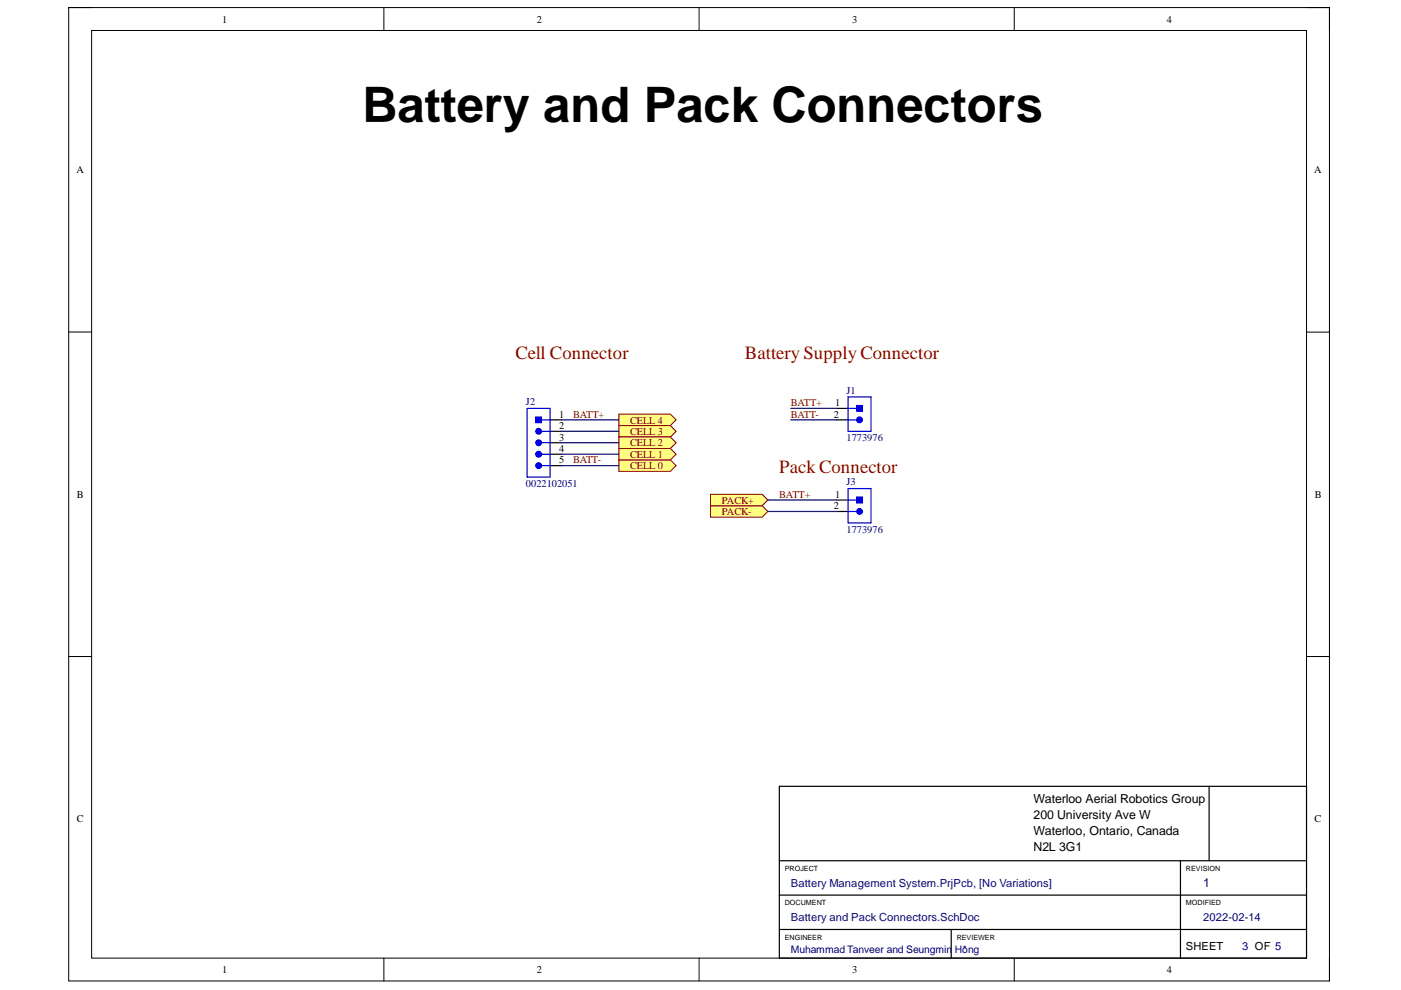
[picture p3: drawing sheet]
<svg xmlns="http://www.w3.org/2000/svg" width="297mm" height="210mm" viewBox="0 0 297 210" stroke-linecap="round" stroke-linejoin="round" font-family="sans-serif">
<path d="M14.6 1.6h267.3v206.4h-267.3z" fill="none" stroke="#000" stroke-width=".21"/>
<path d="M19.4 6.5h257.6v196.6h-257.6z" fill-rule="evenodd" fill="#fff"/>
<g fill="none" stroke="#000" stroke-width=".21">
<path d="M14.6 1.6h4.8M19.4 6.5h257.6v196.6h-257.6zM81.4 1.6v4.9M148.2 1.6v4.9M215 1.6v4.9M277 1.6h4.9v4.9M14.6 70.4h4.8M277 70.4h4.9M14.6 139.2h4.8M277 139.2h4.9M81.4 203.1v4.9M148.2 203.1v4.9"/>
<path d="M215 203.1v4.9M281.9 203.1v4.9"/>
</g>
<path d="M177.4 86.6h2.4M177.4 89h2.4M165.2 166.7h111.8v36.4h-111.8zM256.4 166.7v15.8M165.2 189.8h111.8M165.2 182.5h111.8M165.2 197.1h111.8M201.7 197.1v6M250.3 182.5v20.6" fill="none" stroke="#000" stroke-width=".25"/>
<path d="M179.8 89h1.7" fill="none" stroke="#00f" stroke-width=".25"/>
<circle cx="182.2" cy="89" r=".61" fill="#00f"/>
<g fill="none" stroke="#00f" stroke-width=".25">
<path d="M179.8 86.6h1.7"/>
<circle cx="182.2" cy="89" r=".61"/>
</g>
<path d="M181.6 86h1.3v1.2h-1.3z" fill-rule="evenodd" fill="#00f"/>
<path d="M114.9 91.4h1.7M179.8 84.2h4.9v7.2h-4.9zM181.6 86h1.3v1.2h-1.3z" fill="none" stroke="#00f" stroke-width=".25"/>
<path d="M116.6 89h2.5M116.6 91.4h2.5" fill="none" stroke="#000" stroke-width=".25"/>
<circle cx="114.2" cy="91.4" r=".61" fill="#00f"/>
<g fill="none" stroke="#00f" stroke-width=".25">
<path d="M114.9 89h1.7"/>
<circle cx="114.2" cy="91.4" r=".61"/>
</g>
<path d="M113.6 88.4h1.2v1.2h-1.2z" fill-rule="evenodd" fill="#00f"/>
<path d="M111.8 86.6h4.8v14.6h-4.8zM113.6 88.4h1.2v1.2h-1.2zM114.9 93.9h1.7" fill="none" stroke="#00f" stroke-width=".25"/>
<path d="M116.6 93.9h2.5" fill="none" stroke="#000" stroke-width=".25"/>
<circle cx="114.2" cy="93.9" r=".61" fill="#00f"/>
<g fill="none" stroke="#00f" stroke-width=".25">
<path d="M114.9 96.3h1.7"/>
<circle cx="114.2" cy="93.9" r=".61"/>
</g>
<path d="M116.6 96.3h2.5" fill="none" stroke="#000" stroke-width=".25"/>
<circle cx="114.2" cy="96.3" r=".61" fill="#00f"/>
<circle cx="114.2" cy="96.3" r=".61" fill="none" stroke="#00f" stroke-width=".25"/>
<path d="M116.6 98.7h2.5" fill="none" stroke="#000" stroke-width=".25"/>
<circle cx="114.2" cy="98.7" r=".61" fill="#00f"/>
<g fill="none" stroke="#00f" stroke-width=".25">
<path d="M114.9 98.7h1.7M179.8 108.4h1.7"/>
<circle cx="114.2" cy="98.7" r=".61"/>
</g>
<path d="M177.4 106h2.4M177.4 108.4h2.4" fill="none" stroke="#000" stroke-width=".25"/>
<circle cx="182.2" cy="108.4" r=".61" fill="#00f"/>
<g fill="none" stroke="#00f" stroke-width=".25">
<path d="M179.8 106h1.7"/>
<circle cx="182.2" cy="108.4" r=".61"/>
</g>
<path d="M181.6 105.4h1.3v1.2h-1.3z" fill-rule="evenodd" fill="#00f"/>
<path d="M179.8 103.6h4.9v7.3h-4.9zM181.6 105.4h1.3v1.2h-1.3z" fill="none" stroke="#00f" stroke-width=".25"/>
<path d="M131.2 87.8h10.9l1.3 1.2-1.3 1.2h-10.9z" fill-rule="evenodd" fill="#ffff80"/>
<path d="M131.2 87.8h10.9l1.3 1.2-1.3 1.2h-10.9z" fill="none" stroke="#800000" stroke-width=".21"/>
<path d="M131.2 90.2h10.9l1.3 1.2-1.3 1.3h-10.9z" fill-rule="evenodd" fill="#ffff80"/>
<path d="M131.2 90.2h10.9l1.3 1.2-1.3 1.3h-10.9z" fill="none" stroke="#800000" stroke-width=".21"/>
<path d="M131.2 92.7h10.9l1.3 1.2-1.3 1.2h-10.9z" fill-rule="evenodd" fill="#ffff80"/>
<path d="M131.2 92.7h10.9l1.3 1.2-1.3 1.2h-10.9z" fill="none" stroke="#800000" stroke-width=".21"/>
<path d="M131.2 97.5h10.9l1.3 1.2-1.3 1.2h-10.9z" fill-rule="evenodd" fill="#ffff80"/>
<path d="M131.2 97.5h10.9l1.3 1.2-1.3 1.2h-10.9z" fill="none" stroke="#800000" stroke-width=".21"/>
<path d="M131.2 95.1h10.9l1.3 1.2-1.3 1.2h-10.9z" fill-rule="evenodd" fill="#ffff80"/>
<path d="M131.2 95.1h10.9l1.3 1.2-1.3 1.2h-10.9z" fill="none" stroke="#800000" stroke-width=".21"/>
<path d="M150.6 107.2h11l1.2 1.2-1.2 1.3h-11z" fill-rule="evenodd" fill="#ffff80"/>
<path d="M150.6 107.2h11l1.2 1.2-1.2 1.3h-11z" fill="none" stroke="#800000" stroke-width=".21"/>
<path d="M150.6 104.8h11l1.2 1.2-1.2 1.2h-11z" fill-rule="evenodd" fill="#ffff80"/>
<path d="M150.6 104.8h11l1.2 1.2-1.2 1.2h-11z" fill="none" stroke="#800000" stroke-width=".21"/>
<path d="M119.1 89h12.1M119.1 91.4h12.1M119.1 93.9h12.1M119.1 96.3h12.1M119.1 98.7h12.1M167.7 89h9.7M167.7 86.6h9.7M162.8 108.4h14.6M162.8 106h14.6" fill="none" stroke="#000080" stroke-width=".25"/>
<text font-size="10.4" x="76.9" y="25.8">Battery and Pack Connectors</text>
<g font-size="4" fill="#980000">
<text x="109.3" y="76">Cell Connector</text>
<text x="157.9" y="76">Battery Supply Connector</text>
<text x="165.2" y="100.3">PackConnector</text>
</g>
<g font-size="2.6">
<text x="219.2" y="170.3">Waterloo Aerial Robotics Group</text>
<text x="219.2" y="173.7">200 University Ave W</text>
<text x="219.2" y="177.1">Waterloo, Ontario, Canada</text>
<text x="219.2" y="180.4">N2L 3G1</text>
</g>
<text font-size="2.6" fill="#000080" x="255.1" y="188.1">1</text>
<g font-size="2.4" fill="#11037f">
<text x="167.7" y="188.1">Battery Management System.PrjPcb, [No Variations]</text>
<text x="167.7" y="195.3">Battery and Pack Connectors.SchDoc</text>
</g>
<g font-size="2.4" fill="#000080">
<text x="255.1" y="195.3">2022-02-14</text>
<text x="263.4" y="201.4">3 OF 5</text>
</g>
<text font-size="2.4" x="251.5" y="201.4">SHEET</text>
<g font-size="2.2">
<text x="47.1" y="4.8">1</text>
<text x="113.8" y="4.8">2</text>
<text x="180.7" y="4.8">3</text>
<text x="247.4" y="4.8">4</text>
<text x="16.2" y="36.7">A</text>
<text x="278.6" y="36.7">A</text>
<text x="118.5" y="88.5">1</text>
<text x="176.8" y="88.5">2</text>
<text x="177" y="86.1">1</text>
<text x="118.5" y="91">2</text>
<text x="118.5" y="93.4">3</text>
<text x="118.5" y="95.8">4</text>
<text x="118.5" y="98.2">5</text>
<text x="16.3" y="105.5">B</text>
<text x="176.8" y="108">2</text>
<text x="177" y="105.5">1</text>
<text x="278.8" y="105.5">B</text>
<text x="16.3" y="174.4">C</text>
<text x="278.7" y="174.4">C</text>
<text x="47.1" y="206.3">1</text>
<text x="113.8" y="206.3">2</text>
<text x="180.7" y="206.3">3</text>
<text x="247.4" y="206.3">4</text>
</g>
<g font-size="2.2" fill="#000080">
<text x="179.5" y="83.5">J1</text>
<text x="111.5" y="85.9">J2</text>
<text x="179.5" y="93.6">1773976</text>
<text x="111.5" y="103.3">0022102051</text>
<text x="179.5" y="102.9">J3</text>
<text x="179.5" y="113">1773976</text>
<text x="167.7" y="202.1">Muhammad Tanveer and Seungmin</text>
<text x="202.5" y="202.1">Hong</text>
<text x="204.1" y="202.1">*</text>
</g>
<g font-size="2.2" fill="#800000">
<text x="121.5" y="88.5">BATT+</text>
<text x="133.6" y="89.8">CELL 4</text>
<text x="167.7" y="86.1">BATT+</text>
<text x="167.7" y="88.5">BATT-</text>
<text x="133.6" y="92.2">CELL 3</text>
<text x="133.6" y="94.6">CELL 2</text>
<text x="121.5" y="98.2">BATT-</text>
<text x="133.6" y="99.4">CELL 0</text>
<text x="133.6" y="97.1">CELL 1</text>
<text x="153" y="106.8">PACK+</text>
<text x="165.2" y="105.5">BATT+</text>
<text x="153" y="109.1">PACK-</text>
</g>
<g font-size="1.5">
<text x="166.4" y="184.6">PROJECT</text>
<text x="251.5" y="184.6">REVISION</text>
<text x="166.4" y="191.9">DOCUMENT</text>
<text x="251.5" y="191.9">MODIFIED</text>
<text x="166.4" y="199.2">ENGINEER</text>
<text x="202.8" y="199.2">REVIEWER</text>
</g>
</svg>
